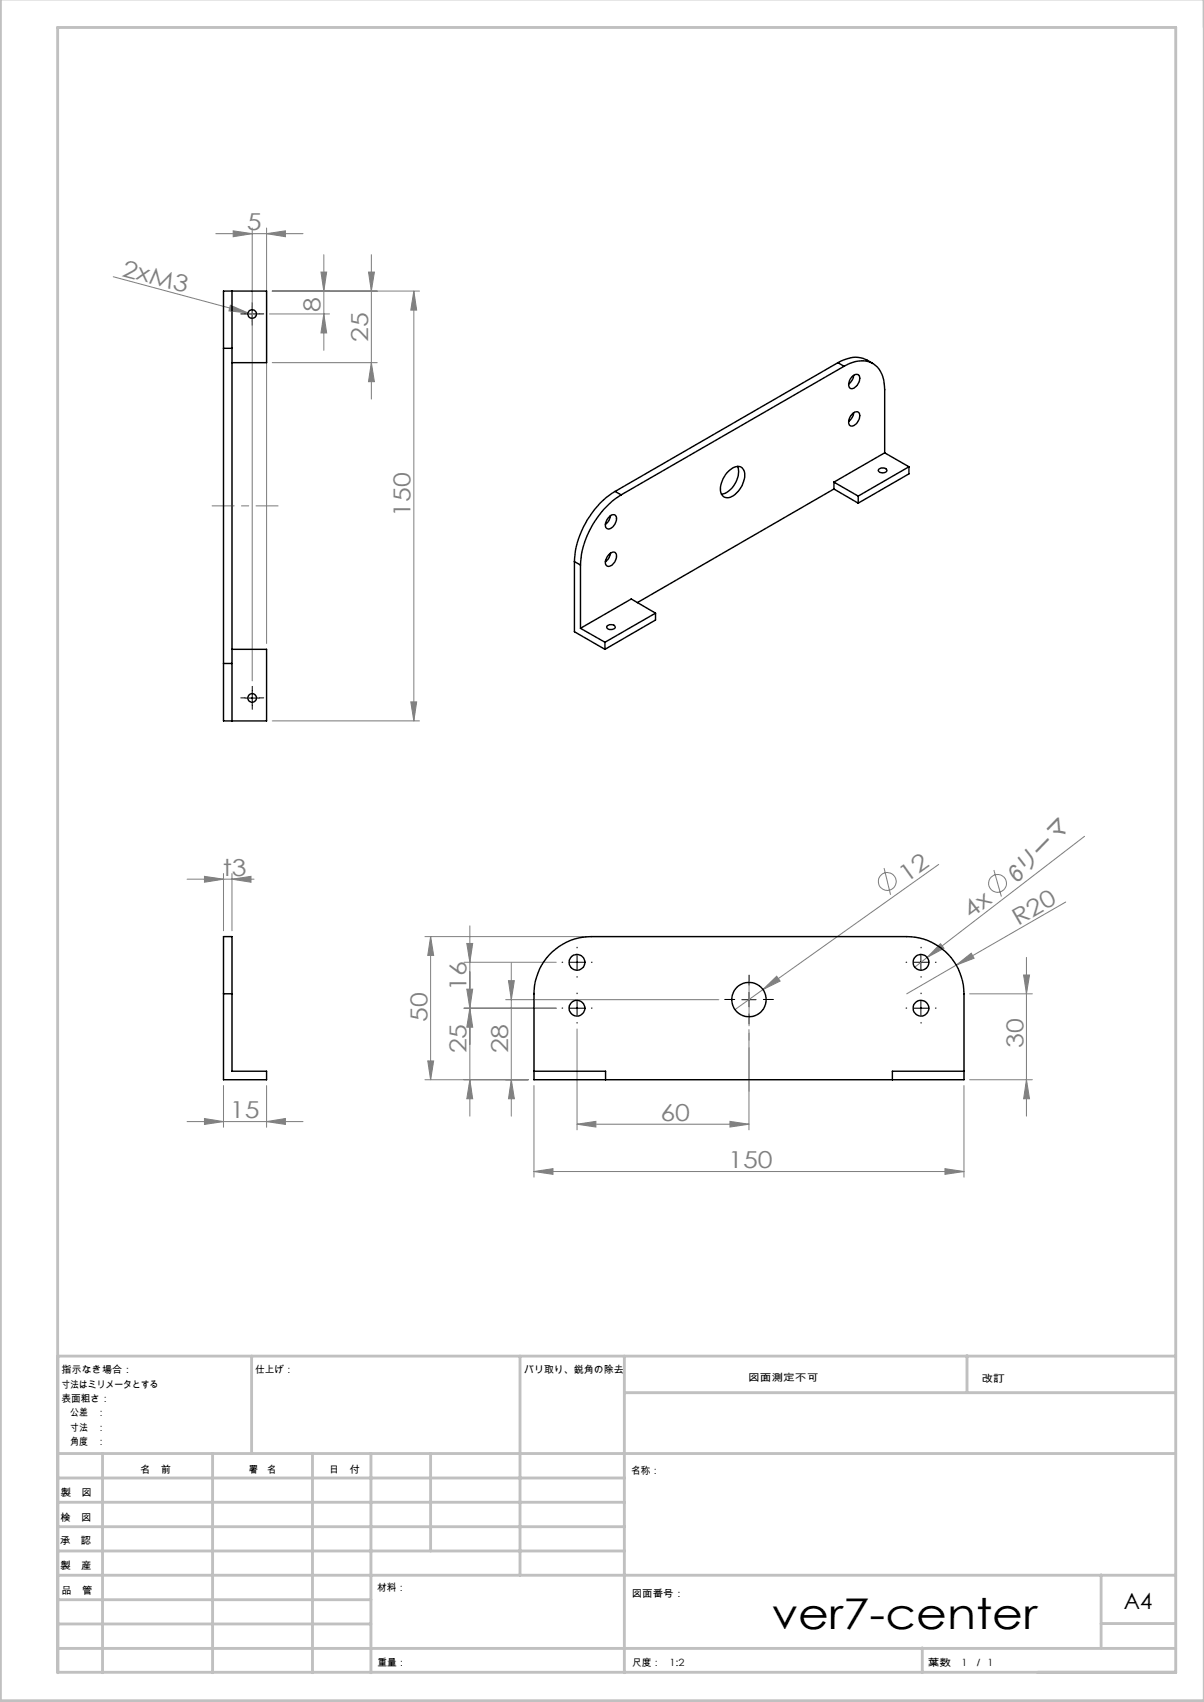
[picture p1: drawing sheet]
<svg xmlns="http://www.w3.org/2000/svg" width="210mm" height="297mm" viewBox="0 0 210 297" stroke-linecap="round" stroke-linejoin="round" font-family="sans-serif">
<g fill="none" stroke="#808080" stroke-width=".18">
<path d="M44 39.8v79M46.5 39.8v72.5M19.8 48.3l24.9 6.7M37.6 40.8h15.2M40.2 53.3l3.1 1.3-3.4-.3zM40.7 40.3l3.3 .5-3.3 .5zM46.5 40.8l3.3-.5v1zM47 54.8h10.5M47.5 50.8h25.7M56 47.5h1l-.5 3.3zM56.5 44.4v16.7M56.5 54.8l.5 3.3h-1z"/>
<path d="M64.3 47.5h1l-.5 3.3zM64.8 44.4v25.2M72.2 50.8l.5 3.3h-1.1zM72.2 50.8v75M47.5 63.3h18.3M64.8 63.3l.5 3.3h-1zM47.5 125.8h25.7M71.6 122.5h1.1l-.5 3.3zM32.6 153.4h11.7M35.7 152.9l3.3 .5-3.3 .5zM39 152.4v10M40.5 153.4l3.3-.5v1z"/>
<path d="M40.5 152.4v10M154.2 151.5l1.1 4.6M163.7 150.8l-30.6 21.9M173.4 151.8l1.3 4.7M185.9 157.4l-19.1 11M189.2 145.9l-27.5 21.2M74.1 163.4h28M75.1 163.4l.5 3.3h-1zM75.1 163.4v25M80.9 175.9h16.1M80.9 167.9h16.1M81.4 172.6h1l-.4 3.3z"/>
<path d="M81.4 164.6h1l-.4 3.3zM82 161.6v33.2M82 175.9l.4 3.3h-1zM88.2 174.4h37.2M88.7 171.1h1l-.5 3.3zM89.2 168.1v26.7M100.6 179.6v17.6M130.6 179.7v17.5M133.1 172.7l2.4-2.3 .6 .8zM133.1 172.7l-4.9 3.5M161.7 167.1l-2.1 1.7M164 164.7l.6 .8-2.9 1.6z"/>
<path d="M166.8 168.4l2.6-2.1 .5 .9zM166.8 168.4l-8.6 5M169.1 173.4h11M178.5 170.1h1.1l-.6 3.3zM179 167.1v27.7M32.6 195.7h20.2M35.7 195.2l3.3 .5-3.3 .5zM39 189.4v7.3M46.5 195.7l3.3-.5v1zM46.5 189.4v7.3M74.1 188.4h18M74.6 185.1h1l-.5 3.3z"/>
<path d="M82 188.4l.4 3.3h-1zM89.2 188.4l.5 3.3h-1zM93.1 189.4v16M100.6 196.2l3.3-.5v1zM100.6 196.2h30M127.3 195.7l3.3 .5-3.3 .5zM168.1 189.4v16M169.1 188.4h11M179 188.4l.6 3.3h-1.1zM93.1 204.4l3.3-.5v1zM93.1 204.4h75M164.8 203.9l3.3 .5-3.3 .5z"/>
<circle cx="154.8" cy="153.8" r="1.57"/>
<circle cx="174" cy="154.2" r="1.56"/>
</g>
<g fill="none" stroke="#000" stroke-width=".18" stroke-dasharray="30.5 1.3 1.3 1.3">
<path d="M42.7 54.8h-.7M44 53.5v-.7M44 56v.8M45.2 54.8h.8M42.7 121.8h-.7M44 120.5v-.7M44 123v.8M45.2 121.8h.8M98.2 175.9h-.2M98.2 167.9h-.2M100.7 173.4v-.1M100.7 178.4v.1"/>
<path d="M100.7 165.4v-.1M100.7 170.4v.1M103.2 175.9h.1M103.2 167.9h.1M128.2 174.4h-1.8M130.7 171.9v-1.7M130.7 176.9v1.8M133.2 174.4h1.7M158.2 175.9h-.2M158.2 167.9h-.2M160.7 173.4v-.1M160.7 178.4v.1"/>
<path d="M160.7 165.4v-.1M160.7 170.4v.1M163.2 175.9h.1M163.2 167.9h.1"/>
</g>
<g fill="none" stroke="#000" stroke-width=".18">
<path d="M42.7 54.8h2.5M44 53.5v2.6M42.7 121.8h2.5M44 120.5v2.5M99.4 175.9h2.5M99.4 167.9h2.5M100.6 166.7v2.5M100.6 174.7v2.5M129.4 174.4h2.5M130.6 173.2v2.5M159.4 175.9h2.5M159.4 167.9h2.5"/>
<path d="M160.6 166.7v2.5M160.6 174.7v2.5"/>
</g>
<path d="M130.7 171.4v19" fill="none" stroke="#808080" stroke-width=".18" stroke-dasharray="30.5 1.3 1.3 1.3" stroke-dashoffset="22.9"/>
<path d="M48.5 88.3h-11.5" fill="none" stroke="#808080" stroke-width=".18" stroke-dasharray="30.5 1.3 1.3 1.3" stroke-dashoffset="26.6"/>
<g fill="none" stroke="#c0c0c0" stroke-width=".5">
<path d="M.1 -.1v296.9h209.9v-296.9M10.1 236.6h195M43.9 236.6v17M90.7 236.6v38.3M108.9 236.6v55.3M168.7 236.6v6.3M10.1 253.6h195M10.1 257.9h98.8M17.9 253.6v38.3M37.1 253.6v38.3M54.5 253.6v38.3M64.7 253.6v38.3"/>
<path d="M75.1 253.6v17M108.9 243h96.2M10.1 270.6h98.8M10.1 266.4h98.8M10.1 262.1h98.8M10.1 279.1h54.6M10.1 274.9h195M192.1 274.8v12.7M10.1 291.8h195v-287h-195v287.1M10.1 287.7h195M10.1 283.4h54.6M160.9 287.5v4.3"/>
<path d="M192.1 283.3h13"/>
</g>
<g fill="#808080">
<path d="M40.2 53.3l3.1 1.3-3.4-.3z"/>
<path d="M166.8 168.4l2.6-2.1 .5 .9z"/>
<path d="M133.1 172.7l2.4-2.3 .6 .8z"/>
<path d="M164 164.7l.6 .8-2.9 1.6z"/>
<path d="M35.7 152.9l3.3 .5-3.3 .5zM40.5 153.4l3.3-.5v1zM40.7 40.3l3.3 .5-3.3 .5zM46.5 40.8l3.3-.5v1zM100.6 196.2l3.3-.5v1zM127.3 195.7l3.3 .5-3.3 .5z"/>
<path d="M164.8 203.9l3.3 .5-3.3 .5zM93.1 204.4l3.3-.5v1z"/>
<path d="M64.3 47.5h1l-.5 3.3zM64.8 63.3l.5 3.3h-1zM56 47.5h1l-.5 3.3zM56.5 54.8l.5 3.3h-1zM72.2 50.8l.5 3.3h-1.1zM71.6 122.5h1.1l-.5 3.3zM75.1 163.4l.5 3.3h-1zM74.6 185.1h1l-.5 3.3zM81.4 172.6h1l-.4 3.3zM82 188.4l.4 3.3h-1zM81.4 164.6h1l-.4 3.3zM82 175.9l.4 3.3h-1zM178.5 170.1h1.1l-.6 3.3zM179 188.4l.6 3.3h-1.1zM88.7 171.1h1l-.5 3.3zM89.2 188.4l.5 3.3h-1z"/>
<path d="M35.7 195.2l3.3 .5-3.3 .5zM46.5 195.7l3.3-.5v1z"/>
</g>
<g fill="none" stroke="#000" stroke-width=".25">
<path d="M40.5 50.8v10M39 60.8v-10h7.5v12.5h-6M39 60.8v55M39 60.8h1.5M40.5 60.8v55M146.2 63.3a5.1 5.1 0 0 1 5-.5l1 .6M146.2 63.3l1 .6M146.2 63.3l-38.9 22.5M147.2 63.9a4.7 4.7 0 0 1 5.6-.1 5.2 5.2 0 0 1 1.5 4.2v11M147.2 63.9l-38.9 22.5M148.6 65.8a.74 .74 0 0 1 .6-.5 .74 .74 0 0 1 .7 .5 1.73 1.73 0 0 1-1.5 2 1.37 1.37 0 0 1 .2-2zM148.7 72.1a.68 .68 0 0 1 .9-.2 .68 .68 0 0 1 .3 .9 1.61 1.61 0 0 1-1.5 1.5 1.18 1.18 0 0 1 0-1.7z"/>
<path d="M148.9 65.5a2.36 2.36 0 0 1-.9 1.5M148.9 72a2.36 2.36 0 0 1-.9 1.6M154.3 79l-8.8 5.1M154.3 79l4.2 2.5M100.2 98l1 .6M100.2 98v12.2l5.3 3.1M101.2 98.6v11M106.2 96.8a.73 .73 0 0 1 .6-.5 .73 .73 0 0 1 .7 .5 1.79 1.79 0 0 1-1.5 2 .99 .99 0 0 1-.2-1.5zM106.2 90.3a.73 .73 0 0 1 .6-.5 .73 .73 0 0 1 .7 .5 1.79 1.79 0 0 1-1.5 2 1.01 1.01 0 0 1-.2-1.5zM106.5 90a2.03 2.03 0 0 1-.9 1.5M106.5 96.5a2.03 2.03 0 0 1-.9 1.5M107.3 85.8a15.5 15.5 0 0 0-7.1 12.2"/>
<path d="M107.3 85.8l1 .6M108.3 86.4a15.6 15.6 0 0 0-7.1 12.2M127.1 82.2a1.9 1.9 0 0 1 2.3-.6 2.78 2.78 0 0 1 0 3.1 3.4 3.4 0 0 1-2.6 2.2 1.41 1.41 0 0 1-1.1-1.9 4.8 4.8 0 0 1 1.4-2.8zM128.7 81.4a4.1 4.1 0 0 1-2.9 4.9M145.5 84.1v1.2M145.5 85.3l-34.3 19.9M145.5 84.1l4.2 2.5M145.5 85.3l4.2 2.5M149.7 86.6v1.2M153.2 81.9a.92 .92 0 0 1 1.5 .2 .82 .82 0 0 1-.8 .4 .82 .82 0 0 1-.7-.5zM158.5 81.5l-8.8 5.1M158.5 81.5v1.2l-8.8 5.1"/>
<path d="M39 115.8h1.5M40.5 113.3h6v12.5h-7.5v-10M40.5 115.8v10M101.2 109.6l4.3 2.5M105.5 112.1v1.2M105.9 109.3a.9 .9 0 0 1 1.4 .2 .89 .89 0 0 1-1.5 0zM114.3 107l-4.2-2.5-8.9 5.1M114.3 107l-8.8 5.1M114.3 107v1.2l-8.8 5.1M39 173.4v-10h1.5v10M39 173.4v15h7.5v-1.5h-6v-13.5M39 173.4h1.5"/>
<path d="M95.8 166.6a9.9 9.9 0 0 1 7.3-3.2h55.1a10 10 0 0 1 9.9 10v15h-75v-15a10.3 10.3 0 0 1 2.7-6.8zM93.1 186.9h12.5v1.5M168.1 186.9h-12.5v1.5"/>
<circle cx="44" cy="54.8" r=".76"/>
<circle cx="44" cy="121.8" r=".76"/>
<circle cx="100.6" cy="167.9" r="1.38"/>
<circle cx="100.6" cy="175.9" r="1.38"/>
<circle cx="130.6" cy="174.4" r="3"/>
<circle cx="160.6" cy="167.9" r="1.37"/>
<circle cx="160.6" cy="175.9" r="1.37"/>
</g>
<text font-size="7.4" x="134.6" y="284.3">ver7-center</text>
<g font-size="4.1" fill="#808080">
<text x="43.1" y="40.2">5</text>
<text x="21.1" y="48.1" transform="rotate(15 21.1 48.1)">2xM3</text>
<text x="55.9" y="54.4" transform="rotate(-90 55.9 54.4)">8</text>
<text x="64.2" y="59.7" transform="rotate(-90 64.2 59.7)">25</text>
<text x="71.6" y="90.2" transform="rotate(-90 71.6 90.2)">150</text>
<text x="38.9" y="152.8">t3</text>
<text x="158.1" y="154.1" transform="rotate(-36 158.1 154.1)">12</text>
<text x="177.4" y="154.3" transform="rotate(-46 177.4 154.3)">6リーマ</text>
<text x="169.4" y="160.4" transform="rotate(-38 169.4 160.4)">4x</text>
<text x="177.6" y="161.6" transform="rotate(-30 177.6 161.6)">R20</text>
<text x="81.4" y="172.8" transform="rotate(-90 81.4 172.8)">16</text>
<text x="74.6" y="178.3" transform="rotate(-90 74.6 178.3)">50</text>
<text x="81.4" y="183.8" transform="rotate(-90 81.4 183.8)">25</text>
<text x="88.6" y="183.8" transform="rotate(-90 88.6 183.8)">28</text>
<text x="178.5" y="182.9" transform="rotate(-90 178.5 182.9)">30</text>
<text x="40.1" y="195.1">15</text>
<text x="115.2" y="195.6">60</text>
<text x="127" y="203.8">150</text>
</g>
<text font-size="3.9" x="196" y="280.7">A4</text>
<g font-size="1.7">
<text x="10.7" y="239.6">指示なき場合：</text>
<text x="44.5" y="239.6">仕上げ：</text>
<text x="91.4" y="239.6">バリ取り、鋭角の除去</text>
<text x="10.7" y="242.1">寸法はミリメータとする</text>
<text x="10.7" y="244.6">表面粗さ：</text>
<text x="130.5" y="240.9">図面測定不可</text>
<text x="171.2" y="241.1">改訂</text>
<text x="10.7" y="247.1">公差　：</text>
<text x="10.7" y="249.6">寸法　：</text>
<text x="10.7" y="252.1">角度　：</text>
<text x="24.4" y="257.1">名　前</text>
<text x="40.1" y="257">署　名</text>
<text x="57.3" y="257">日　付</text>
<text x="110.1" y="257.3">名称：</text>
<text x="10.6" y="261.1">製　図</text>
<text x="10.5" y="269.5">承　認</text>
<text x="10.5" y="265.4">検　図</text>
<text x="10.6" y="273.8">製　産</text>
<text x="10.7" y="278.2">品　管</text>
<text x="65.8" y="277.6">材料：</text>
<text x="110.2" y="278.7">図面番号：</text>
<text x="65.8" y="290.7">重量：</text>
<text x="110.2" y="290.7">尺度：</text>
<text x="116.8" y="290.7">1:2</text>
<text x="161.9" y="290.7">葉数</text>
<text x="167.7" y="290.7">1 ／ 1</text>
</g>
</svg>
